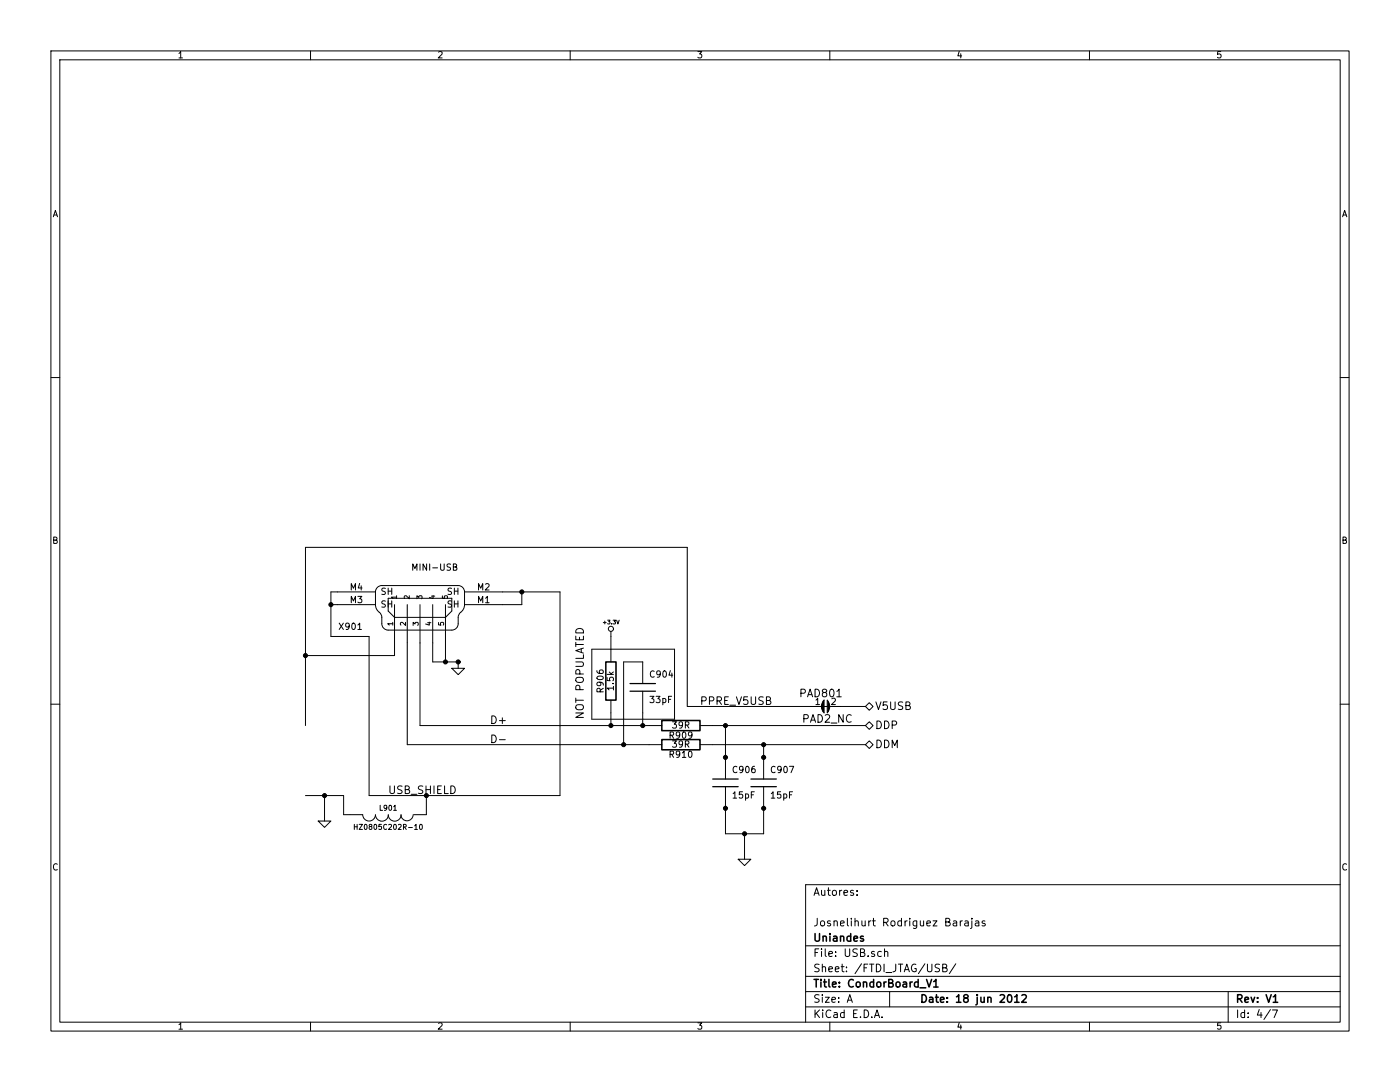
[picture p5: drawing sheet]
EESchema Schematic File Version 2  date Mon 18 Jun 2012 08:09:06 AM COT
LIBS:power
LIBS:device
LIBS:transistors
LIBS:conn
LIBS:linear
LIBS:regul
LIBS:74xx
LIBS:cmos4000
LIBS:adc-dac
LIBS:memory
LIBS:xilinx
LIBS:special
LIBS:microcontrollers
LIBS:dsp
LIBS:microchip
LIBS:analog_switches
LIBS:motorola
LIBS:texas
LIBS:intel
LIBS:audio
LIBS:interface
LIBS:digital-audio
LIBS:philips
LIBS:display
LIBS:cypress
LIBS:siliconi
LIBS:opto
LIBS:atmel
LIBS:contrib
LIBS:valves
LIBS:usba-plug
LIBS:usb_a
LIBS:fsusb20
LIBS:usbconn
LIBS:con-cypressindustries
LIBS:at45db321d
LIBS:devices_mod
LIBS:smd-special
LIBS:my_dev
LIBS:ft2232d
LIBS:lacedaemonia-cache
EELAYER 25  0
EELAYER END
$Descr A 11000 8500
encoding utf-8
Sheet 4 7
Title "CondorBoard_V1"
Date "18 jun 2012"
Rev "V1"
Comp "Uniandes"
Comment1 "Josnelihurt Rodriguez Barajas"
Comment2 ""
Comment3 "Autores:"
Comment4 ""
$EndDescr
Text Label 5500 5550 0    60   ~ 0
PPRE_V5USB
Wire Wire Line
	6375 5550 5400 5550
Wire Wire Line
	6600 5550 6800 5550
Wire Wire Line
	3600 5200 3400 5200
Wire Wire Line
	3600 5200 3600 5250
Connection ~ 4100 4650
Wire Wire Line
	4100 4650 4100 4750
Wire Wire Line
	4100 4750 3950 4750
Connection ~ 2600 4750
Wire Wire Line
	2650 4750 2600 4750
Connection ~ 2400 5150
Wire Wire Line
	2400 5150 3100 5150
Wire Wire Line
	5100 5850 3200 5850
Wire Wire Line
	2700 6400 2700 6250
Wire Wire Line
	3300 5050 3300 5700
Wire Wire Line
	3100 5150 3100 5050
Connection ~ 5050 5700
Wire Wire Line
	5050 5600 5050 5700
Wire Wire Line
	2700 6400 2750 6400
Wire Notes Line
	4650 5650 5300 5650
Wire Notes Line
	4650 5650 4650 5100
Wire Notes Line
	4650 5100 5300 5100
Wire Notes Line
	5300 5100 5300 5650
Connection ~ 5850 6550
Wire Wire Line
	5850 6750 5850 6550
Wire Wire Line
	6000 6350 6000 6550
Wire Wire Line
	6000 6550 5700 6550
Wire Wire Line
	5700 6550 5700 6350
Connection ~ 5700 5700
Wire Wire Line
	5700 5950 5700 5700
Wire Wire Line
	5600 5850 6800 5850
Wire Wire Line
	2700 6250 2400 6250
Connection ~ 3350 6250
Connection ~ 2550 6250
Wire Wire Line
	6800 5700 5600 5700
Wire Wire Line
	6000 5950 6000 5850
Connection ~ 6000 5850
Wire Wire Line
	2550 6450 2550 6250
Wire Wire Line
	4800 5700 4800 5600
Connection ~ 4800 5700
Wire Wire Line
	3350 6250 3350 6400
Wire Wire Line
	4800 5100 4800 5000
Wire Wire Line
	5050 5200 4900 5200
Wire Wire Line
	4900 5200 4900 5850
Connection ~ 4900 5850
Connection ~ 6000 5950
Connection ~ 5700 5950
Connection ~ 5700 6350
Connection ~ 6000 6350
Wire Wire Line
	3200 5850 3200 5050
Wire Wire Line
	3400 5200 3400 5050
Wire Wire Line
	3300 5700 5100 5700
Wire Wire Line
	2400 5700 2400 4300
Wire Wire Line
	2400 4300 5400 4300
Wire Wire Line
	5400 4300 5400 5550
Wire Wire Line
	2900 5000 2900 6250
Wire Wire Line
	2900 5000 2600 5000
Wire Wire Line
	2600 5000 2600 4650
Wire Wire Line
	2600 4650 2650 4650
Wire Wire Line
	2900 6250 4400 6250
Wire Wire Line
	4400 6250 4400 4650
Wire Wire Line
	4400 4650 3950 4650
Connection ~ 3600 5200
Wire Wire Line
	3500 5050 3500 5200
Connection ~ 3500 5200
$Comp
L PAD2_NC PAD801
U 1 1
P 6500 5550
F 0 "PAD801" H 6450 5650 60  0000 C CNN
F 1 "PAD2_NC" H 6500 5450 60  0000 C CNN
	1    6500 5550
	1    0    0    -1  
$EndComp
$Comp
L MINI-USB-32005-201 X901
U 1 1
P 3300 4850
F 0 "X901" V 3200 5300 50  0000 L BNN
F 1 "MINI-USB" V 3665 4550 50  0000 L BNN
F 2 "con-cypressindustries-32005-201" H 3300 5000 50  0001 C CNN
	1    3300 4850
	0    -1   -1   0   
$EndComp
Text Label 3850 5850 0    60   ~ 0
D-
Text Label 3850 5700 0    60   ~ 0
D+
$Comp
L GND #PWR025
U 1 1
P 3600 5250
F 0 "#PWR025" H 3600 5250 30  0001 C CNN
F 1 "GND" H 3600 5180 30  0001 C CNN
	1    3600 5250
	1    0    0    -1  
$EndComp
Text Label 3050 6250 0    60   ~ 0
USB_SHIELD
$Comp
L INDUCTOR L901
U 1 1
P 3050 6400
F 0 "L901" V 3000 6400 40  0000 C CNN
F 1 "HZ0805C202R-10" V 3150 6400 40  0000 C CNN
	1    3050 6400
	0    1    1    0   
$EndComp
Text Notes 4600 5650 1    60   ~ 0
NOT POPULATED\n
$Comp
L C C904
U 1 1
P 5050 5400
F 0 "C904" H 5100 5500 50  0000 L CNN
F 1 "33pF" H 5100 5300 50  0000 L CNN
	1    5050 5400
	1    0    0    -1  
$EndComp
$Comp
L +3.3V #PWR026
U 1 1
P 4800 5000
F 0 "#PWR026" H 4800 4960 30  0001 C CNN
F 1 "+3.3V" H 4800 5110 30  0000 C CNN
	1    4800 5000
	1    0    0    -1  
$EndComp
$Comp
L R R906
U 1 1
P 4800 5350
F 0 "R906" V 4880 5350 50  0000 C CNN
F 1 "1.5k" V 4800 5350 50  0000 C CNN
	1    4800 5350
	-1   0    0    1   
$EndComp
$Comp
L GND #PWR027
U 1 1
P 5850 6750
F 0 "#PWR027" H 5850 6750 30  0001 C CNN
F 1 "GND" H 5850 6680 30  0001 C CNN
	1    5850 6750
	1    0    0    -1  
$EndComp
$Comp
L C C907
U 1 1
P 6000 6150
F 0 "C907" H 6050 6250 50  0000 L CNN
F 1 "15pF" H 6050 6050 50  0000 L CNN
	1    6000 6150
	1    0    0    -1  
$EndComp
$Comp
L C C906
U 1 1
P 5700 6150
F 0 "C906" H 5750 6250 50  0000 L CNN
F 1 "15pF" H 5750 6050 50  0000 L CNN
	1    5700 6150
	1    0    0    -1  
$EndComp
$Comp
L R R910
U 1 1
P 5350 5850
F 0 "R910" V 5430 5850 50  0000 C CNN
F 1 "39R" V 5350 5850 50  0000 C CNN
	1    5350 5850
	0    1    1    0   
$EndComp
$Comp
L R R909
U 1 1
P 5350 5700
F 0 "R909" V 5430 5700 50  0000 C CNN
F 1 "39R" V 5350 5700 50  0000 C CNN
	1    5350 5700
	0    1    1    0   
$EndComp
$Comp
L GND #PWR028
U 1 1
P 2550 6450
F 0 "#PWR028" H 2550 6450 30  0001 C CNN
F 1 "GND" H 2550 6380 30  0001 C CNN
	1    2550 6450
	1    0    0    -1  
$EndComp
Text HLabel 6800 5700 2    60   BiDi ~ 0
DDP
Text HLabel 6800 5850 2    60   BiDi ~ 0
DDM
Text HLabel 6800 5550 2    60   BiDi ~ 0
V5USB
$EndSCHEMATC
